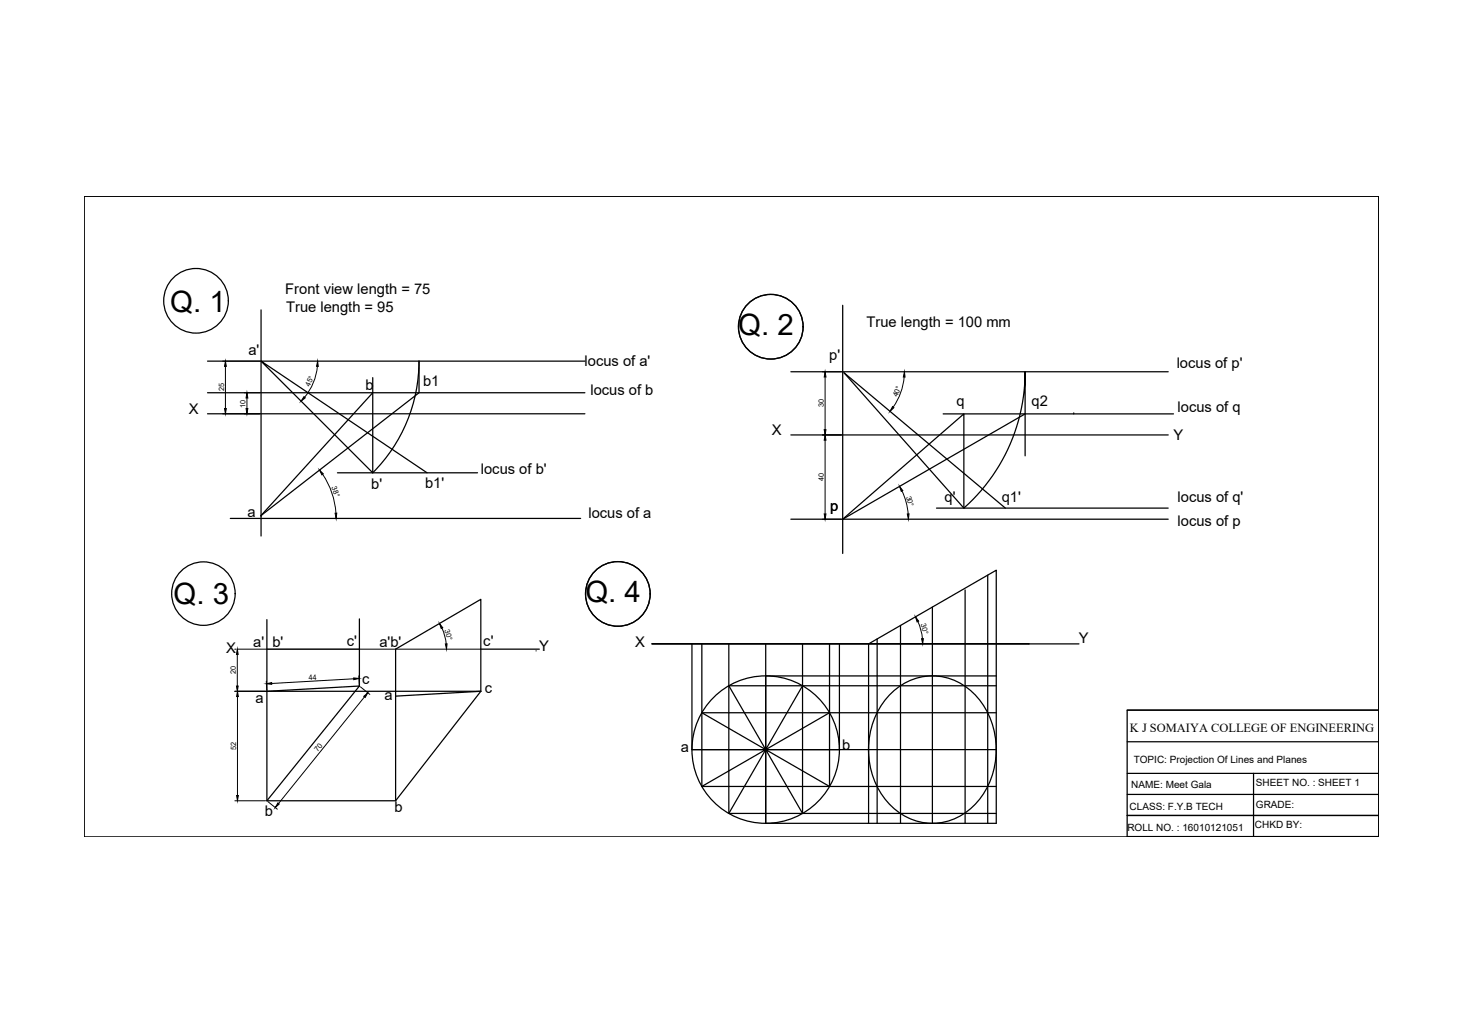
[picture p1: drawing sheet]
<svg xmlns="http://www.w3.org/2000/svg" width="297mm" height="210mm" viewBox="0 0 297 210" stroke-linecap="round" stroke-linejoin="round" font-family="sans-serif">
<!-- layer: 0 -->
<g fill="none" stroke="#000" stroke-width=".25">
<path d="M17.1 39.9h263v130.1h-263zM42.2 79.8h76.6M42.2 73.4h76.6M53 63v45.9M75.7 79.8l-22.7 25 32.1-25v-6.4a32.1 32.1 0 0 1-9.4 22.7M75.7 76.7v19.4M160.7 75.5h76.6M171.2 62v50.5M42.2 84.1h76.6M68.6 96.1h28.4M75.7 96.1l-22.7-22.7 33.8 22.7M160.7 88.4h76.6"/>
<path d="M191.6 84.1h46.8M208.3 92.6v-17.1a37.1 37.1 0 0 1-12.5 27.7l-24.3-27.5 32.8 27.5M208.3 84.1l-37.1 21.4 24.6-21.4v19.1M218.2 84.1h.1M46.8 105.3h71.2M160.7 105.5h76.6M190.3 103.2h47M196.1 119.9v47.4M200.7 116.9v50.4M54.2 125.9v36.8M73 125.8v13.6M97.7 131.9h11.9"/>
<path d="M140.6 130.8v21.5M142.6 130.8v29M148.1 130.8v34.5M155.6 130.8v36.5M163.1 130.8v34.5l-7.5-13 12.9 7.5v-29M170.5 130.8v21.5M178.2 129.8v37.5M183 127.1v40.2M189.4 123.3v44M202.4 137.3h-46.8v15l7.5-13M202.4 139.3h-54.3l7.5 13-13-7.5h59.8M209.1 130.8h10.1"/>
<path d="M48.2 140.5h49.5M54.2 140.5l18.8-1.1-18.8 23.3M80.4 141.5v21.2h-26.2M97.7 140.5v-18.7l-17.3 10.1v9.6M97.7 140.5l-17.3 1M97.7 140.5l-17.3 22.2M140.6 152.3h15l-13 7.5M140.6 152.3h61.8M142.6 159.8h59.8M168.5 144.8l-12.9 7.5h14.9M180.7 141.2a11.8 11.8 0 0 1 18.4 1.1 16.5 16.5 0 0 1-2 22.1 11.8 11.8 0 0 1-17.3-2 16.7 16.7 0 0 1 .9-21.2zM229 144.3h51.1h-51.1v25.7h51.1"/>
<path d="M229 157.1h51.1M229 150.7h51.1M254.7 157.1v12.9M148.1 165.3l7.5-13v15M148.1 165.3h54.3M155.6 167.3h46.8v-51.4l-25.9 14.9v36.5M229 165.7h51.1M229 161.4h51.1M229.1 170h51M240.5 170h.1"/>
<circle cx="39.8" cy="61.1" r="6.6"/>
<circle cx="156.6" cy="66.4" r="6.6"/>
<circle cx="41.3" cy="120.6" r="6.5"/>
<circle cx="125.5" cy="120.7" r="6.6"/>
<circle cx="155.6" cy="152.3" r="15"/>
</g>
<g fill="none" stroke="#000" stroke-width=".2">
<path d="M45.3 73.4h7.5M45.8 74.5v8.5M49.6 79.8h3.2M64.5 74.4a11.5 11.5 0 0 1-2.6 6.3M167.1 75.5h3.8M167.6 76.6v10.7M183.7 76.6a12.5 12.5 0 0 1-2.2 6.1M45.3 84.1h7.5M50.2 80.9v2.1M65.5 96.4a16 16 0 0 1 2.8 7.9M167.1 88.4h3.8M167.6 89.4v15"/>
<path d="M183.3 99.8l.7 1.9 .5 2.7M167.1 105.5h3.8M47.7 131.9h.2M48.2 131.9h49.5M48.2 133v6.4M54.1 138.4l.1 1.8M71.9 137.9l-16.7 1M72.9 137.3l.1 1.8M73.2 139.6l1.9 1.5M89.8 127.6l.6 1.6 .3 1.6M108.9 132.3h.1M186.5 126.3l.6 1.7 .3 1.8"/>
<path d="M209.1 130.8h-76.7h76.7M47.7 140.5h6.3M48.2 141.5v20.1M74.1 141.6l-17.5 21.7M47.7 162.7h6.3M54.4 162.9l1.9 1.5"/>
</g>
<g fill="#000" stroke="#000" stroke-width=".2">
<path d="M45.8 73.4l.2 1.1h-.4zM64.5 73.4l.2 1.1-.4-.1zM167.6 75.5l.2 1.1h-.3zM183.8 75.5l.1 1.1h-.4zM45.6 83h.4l-.2 1.1zM50.2 79.8l.2 1.1h-.4zM50 83h.4l-.2 1.1zM61.8 80.6l.2 .2-.8 .7zM64.9 95.5l.8 .8-.3 .2zM167.5 87.3h.3l-.2 1.1zM167.6 88.4l.2 1h-.3zM181.3 82.6l.3 .2-.8 .8z"/>
<path d="M182.8 98.8l.6 .9-.3 .2zM68.1 104.3h.3l-.1 1zM167.5 104.4h.3l-.2 1.1zM184.3 104.4h.4l-.1 1.1zM48.2 131.9l.2 1.1h-.4zM48 139.4h.4l-.2 1.1zM54.1 138.9l1.1-.2v.4zM71.9 137.7l1 .2-1 .2zM89.3 126.7l.7 .9-.4 .1zM90.5 130.8h.3l-.1 1.1zM186 125.3l.6 .9-.3 .2zM187.2 129.8h.4l-.1 1z"/>
<path d="M48.2 140.5l.2 1h-.3zM73.9 141.5l.8-.7-.5 .9zM48.1 161.6h.3l-.2 1.1zM56.5 163.1l.2 .3-.8 .7z"/>
</g>
<g font-size="6">
<text x="34.6" y="63.4">Q. 1</text>
<text x="150" y="68.1">Q. 2</text>
<text x="35.3" y="122.7">Q. 3</text>
<text x="118.9" y="122.4">Q. 4</text>
</g>
<g font-size="3">
<text x="58" y="59.8">Front view length = 75</text>
<text x="58.1" y="63.4">True length = 95</text>
<text x="176.1" y="66.4">True length = 100 mm</text>
<text x="50.5" y="72.1">a'</text>
<text x="118.8" y="74.3">locus of a'</text>
<text x="168.5" y="73.2">p'</text>
<text x="239.1" y="74.7">locus of p'</text>
<text x="74.2" y="79.3">b</text>
<text x="86" y="78.5">b1</text>
<text x="120" y="80.3">locus of b</text>
<text x="194.3" y="82.6">q</text>
<text x="209.6" y="82.6">q2</text>
<text x="239.3" y="83.8">locus of q</text>
<text x="38.4" y="84">X</text>
<text x="156.8" y="88.3">X</text>
<text x="238.4" y="89.3">Y</text>
<text x="75.4" y="99.3">b'</text>
<text x="86.4" y="99.2">b1'</text>
<text x="97.7" y="96.4">locus of b'</text>
<text x="191.9" y="101.9">q'</text>
<text x="239.3" y="101.9">locus of q'</text>
<text x="50.3" y="105.1">a</text>
<text x="119.6" y="105.3">locus of a</text>
<text x="168.7" y="103.8">p</text>
<text x="203.5" y="102.1">q1'</text>
<text x="239.3" y="106.8">locus of p</text>
<text x="51.4" y="131.5">a' b'</text>
<text x="70.5" y="131.3">c'</text>
<text x="77.1" y="131.5">a'b'</text>
<text x="98.2" y="131.3">c'</text>
<text x="129" y="131.5">X</text>
<text x="219.2" y="130.7">Y</text>
<text x="45.9" y="132.6">X</text>
<text x="109.6" y="132.3">Y</text>
<text x="51.9" y="142.8">a</text>
<text x="73.6" y="138.9">c</text>
<text x="78.1" y="142.2">a</text>
<text x="98.5" y="140.8">c</text>
<text x="138.3" y="152.8">a</text>
<text x="171.1" y="152.4">b</text>
<text x="53.8" y="165.8">b</text>
<text x="80.1" y="165">b</text>
</g>
<text font-size="2.5" x="229.6" y="148.8">K J SOMAIYA COLLEGE OF ENGINEERING</text>
<g font-size="2">
<text x="230.3" y="154.9">TOPIC: Projection Of Lines and Planes</text>
<text x="229.8" y="160.2">NAME: Meet Gala</text>
<text x="255.2" y="159.8">SHEET NO. : SHEET 1</text>
<text x="229.5" y="164.7">CLASS: F.Y.B TECH</text>
<text x="255.2" y="164.3">GRADE:</text>
<text x="229.1" y="168.9">ROLL NO. : 16010121051</text>
<text x="255" y="168.2">CHKD BY:</text>
</g>
<g font-size="1.5">
<text x="45.5" y="79.6" transform="rotate(-90 45.5 79.6)">25</text>
<text x="49.9" y="82.8" transform="rotate(-90 49.9 82.8)">10</text>
<text x="63" y="78.7" transform="rotate(-67 63 78.7)">45°</text>
<text x="167.4" y="82.8" transform="rotate(-90 167.4 82.8)">30</text>
<text x="182.4" y="80.7" transform="rotate(-70 182.4 80.7)">40°</text>
<text x="67.3" y="99" transform="rotate(71 67.3 99)">38°</text>
<text x="167.4" y="97.7" transform="rotate(-90 167.4 97.7)">40</text>
<text x="184.1" y="100.9" transform="rotate(75 184.1 100.9)">30°</text>
<text x="90.3" y="128.1" transform="rotate(75 90.3 128.1)">30°</text>
<text x="187.1" y="126.8" transform="rotate(75 187.1 126.8)">30°</text>
<text x="47.9" y="137" transform="rotate(-90 47.9 137)">20</text>
<text x="62.7" y="138.2" transform="rotate(-3 62.7 138.2)">44</text>
<text x="48" y="152.4" transform="rotate(-90 48 152.4)">52</text>
<text x="64.6" y="152.9" transform="rotate(-51 64.6 152.9)">70</text>
</g>
</svg>
